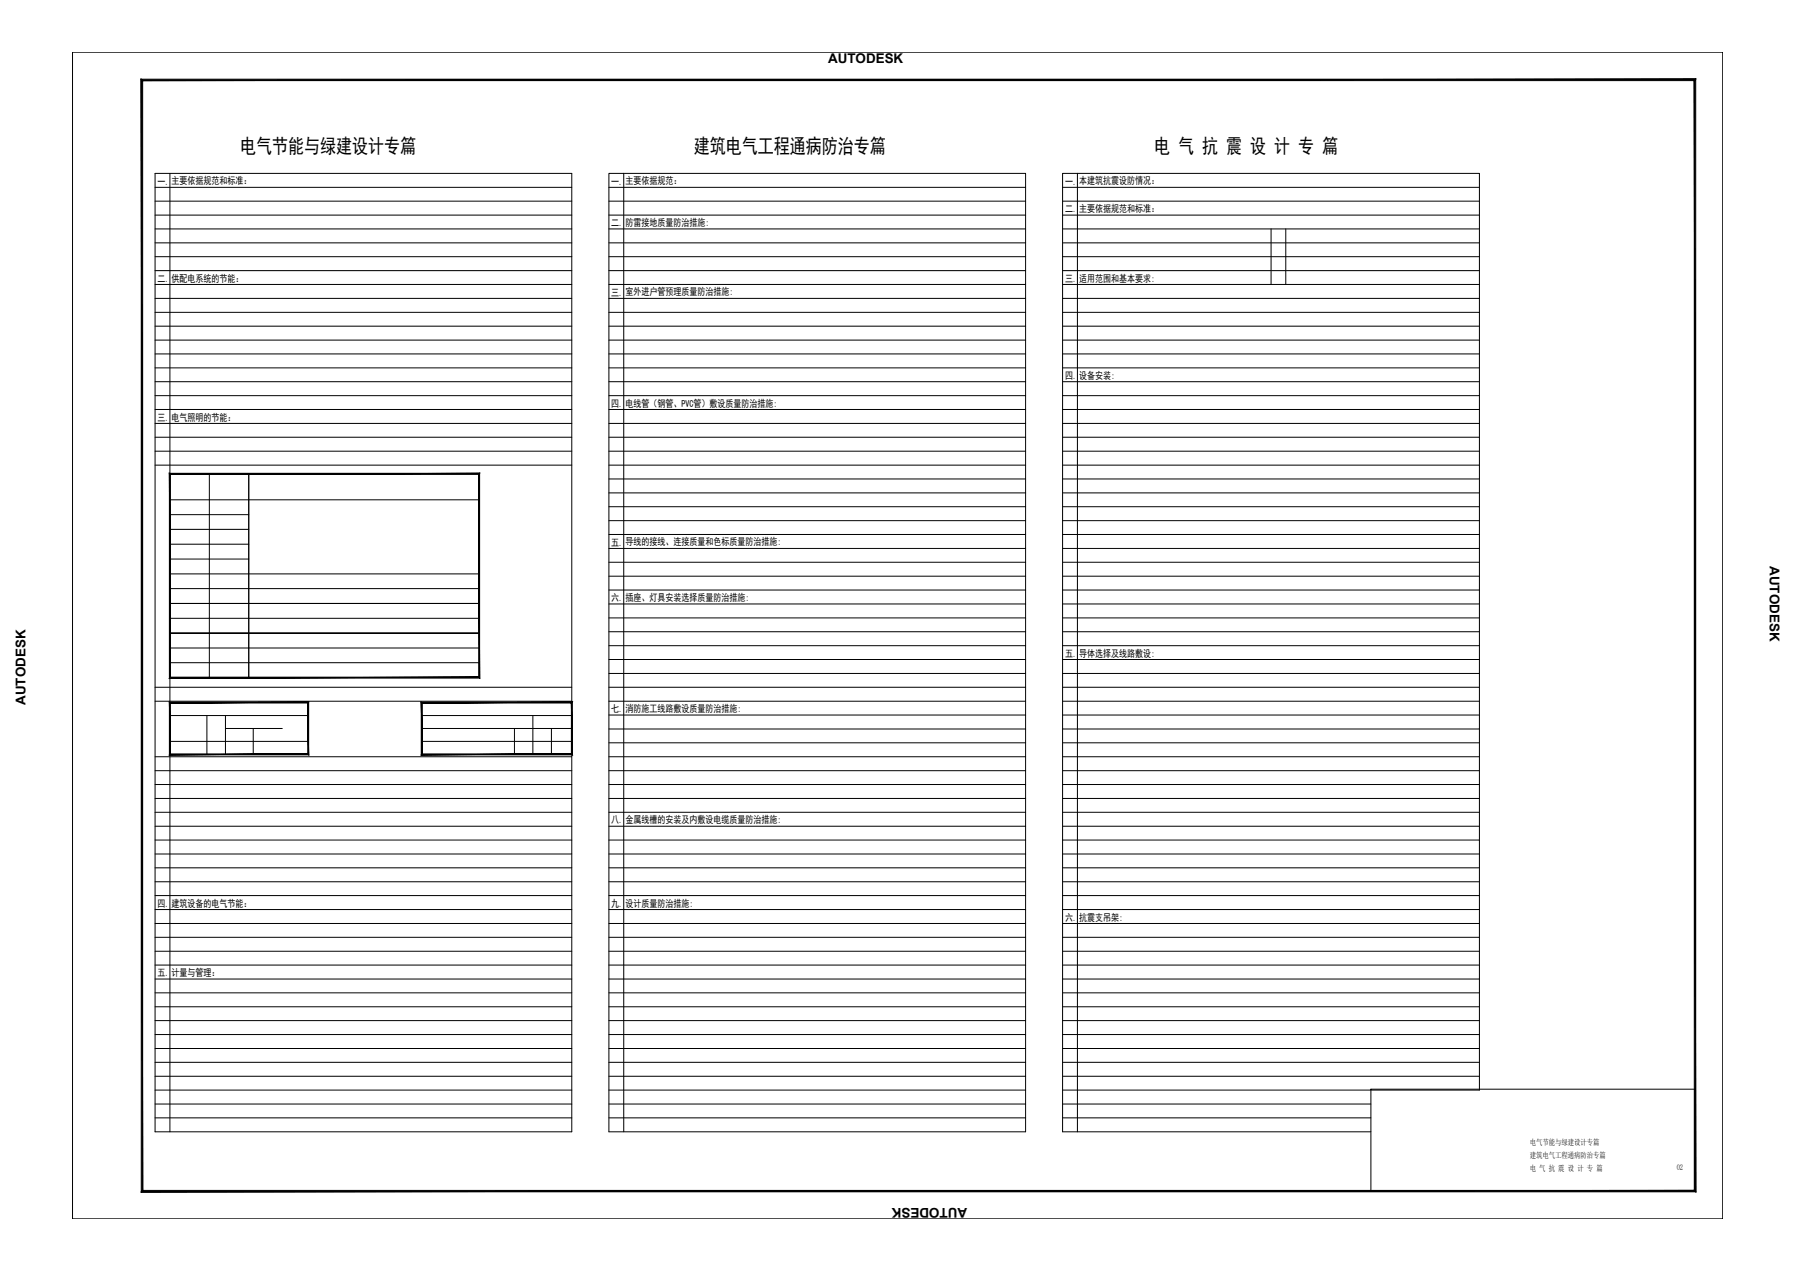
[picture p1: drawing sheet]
<svg xmlns="http://www.w3.org/2000/svg" width="594mm" height="420mm" viewBox="0 0 594 420" stroke-linecap="round" stroke-linejoin="round" font-family="sans-serif">
<!-- layer: PUB_TAB_ASSIST -->
<g fill="none" stroke="#000" stroke-width=".33">
<path d="M51.3 57.4h137.8v317h-137.8zM56.2 57.4v317M201.4 57.4h137.8v317h-137.8zM206.3 57.4v317M356.4 57.4v317M51.3 62h137.8M51.3 66.5h137.8M51.3 71.2h137.8M51.3 75.7h137.8M201.4 62h137.8M201.4 66.5h137.8M201.4 71.2h137.8"/>
<path d="M201.4 75.7h137.8M351.5 62h137.9M351.5 66.5h137.9M351.5 71.2h137.9M351.5 75.7h137.9M420.4 75.7v18.4M425.3 75.7v18.4M51.3 80.3h137.8M51.3 84.9h137.8M51.3 89.5h137.8M51.3 94.1h137.8M51.3 98.7h137.8"/>
<path d="M201.4 80.3h137.8M201.4 84.9h137.8M201.4 89.5h137.8M201.4 94.1h137.8M201.4 98.7h137.8M351.5 80.3h137.9M351.5 84.9h137.9M351.5 89.5h137.9M351.5 94.1h137.9M351.5 98.7h137.9M51.3 103.3h137.8M51.3 107.9h137.8"/>
<path d="M51.3 112.5h137.8M51.3 117.1h137.8M201.4 103.3h137.8M201.4 107.9h137.8M201.4 112.5h137.8M201.4 117.1h137.8M351.5 103.3h137.9M351.5 107.9h137.9M351.5 112.5h137.9M351.5 117.1h137.9M51.3 121.7h137.8M51.3 126.3h137.8"/>
<path d="M51.3 130.9h137.8M51.3 135.5h137.8M201.4 121.7h137.8M201.4 126.3h137.8M201.4 130.9h137.8M201.4 135.5h137.8M351.5 121.7h137.9M351.5 126.3h137.9M351.5 130.9h137.9M351.5 135.5h137.9M51.3 140.1h137.8M51.3 144.7h137.8"/>
<path d="M51.3 149.3h137.8M51.3 153.9h137.8M201.4 140.1h137.8M201.4 144.7h137.8M201.4 149.3h137.8M201.4 153.9h137.8M201.4 158.5h137.8M351.5 140.1h137.9M351.5 144.7h137.9M351.5 149.3h137.9M351.5 153.9h137.9M351.5 158.5h137.9"/>
<path d="M201.4 163.1h137.8M201.4 167.6h137.8M201.4 172.3h137.8M201.4 176.8h137.8M351.5 163.1h137.9M351.5 167.6h137.9M351.5 172.3h137.9M351.5 176.8h137.9M201.4 181.4h137.8M201.4 186h137.8M201.4 190.6h137.8M201.4 195.2h137.8"/>
<path d="M201.4 199.8h137.8M351.5 181.4h137.9M351.5 186h137.9M351.5 190.6h137.9M351.5 195.2h137.9M351.5 199.8h137.9M201.4 204.4h137.8M201.4 209h137.8M201.4 213.6h137.8M201.4 218.2h137.8M351.5 204.4h137.9M351.5 209h137.9"/>
<path d="M351.5 213.6h137.9M351.5 218.2h137.9M51.3 227.4h137.8M51.3 232h137.8M201.4 222.8h137.8M201.4 227.4h137.8M201.4 232h137.8M201.4 236.6h137.8M351.5 222.8h137.9M351.5 227.4h137.9M351.5 232h137.9M351.5 236.6h137.9"/>
<path d="M51.3 250.4h137.8M51.3 255h137.8M51.3 259.5h137.8M201.4 241.2h137.8M201.4 245.7h137.8M201.4 250.4h137.8M201.4 255h137.8M201.4 259.5h137.8M351.5 241.2h137.9M351.5 245.7h137.9M351.5 250.4h137.9M351.5 255h137.9"/>
<path d="M351.5 259.5h137.9M51.3 264.2h137.8M51.3 268.7h137.8M51.3 273.3h137.8M51.3 277.9h137.8M201.4 264.2h137.8M201.4 268.7h137.8M201.4 273.3h137.8M201.4 277.9h137.8M351.5 264.2h137.9M351.5 268.7h137.9M351.5 273.3h137.9"/>
<path d="M351.5 277.9h137.9M51.3 282.5h137.8M51.3 287.1h137.8M51.3 291.7h137.8M51.3 296.3h137.8M201.4 282.5h137.8M201.4 287.1h137.8M201.4 291.7h137.8M201.4 296.3h137.8M351.5 282.5h137.9M351.5 287.1h137.9M351.5 291.7h137.9"/>
<path d="M351.5 296.3h137.9M51.3 300.9h137.8M51.3 305.5h137.8M51.3 310.1h137.8M51.3 314.7h137.8M51.3 319.3h137.8M201.4 300.9h137.8M201.4 305.5h137.8M201.4 310.1h137.8M201.4 314.7h137.8M201.4 319.3h137.8M351.5 300.9h137.9"/>
<path d="M351.5 305.5h137.9M351.5 310.1h137.9M351.5 314.7h137.9M351.5 319.3h137.9M51.3 323.9h137.8M51.3 328.5h137.8M51.3 333.1h137.8M51.3 337.7h137.8M201.4 323.9h137.8M201.4 328.5h137.8M201.4 333.1h137.8M201.4 337.7h137.8"/>
<path d="M351.5 323.9h137.9M351.5 328.5h137.9M351.5 333.1h137.9M351.5 337.7h137.9M51.3 342.3h137.8M51.3 346.9h137.8M51.3 351.5h137.8M51.3 356.1h137.8M201.4 342.3h137.8M201.4 346.9h137.8M201.4 351.5h137.8M201.4 356.1h137.8"/>
<path d="M351.5 342.3h137.9M351.5 346.9h137.9M351.5 351.5h137.9M351.5 356.1h137.9M51.3 360.6h137.8M51.3 365.3h137.8M51.3 369.8h137.8M201.4 360.6h137.8M201.4 365.3h137.8M201.4 369.8h137.8M351.5 360.6h137.9v-303.2h-137.9v317h102M351.5 365.3h102"/>
<path d="M351.5 369.8h102"/>
</g>
<!-- layer: PUB_TAB -->
<g fill="none" stroke="#000" stroke-width=".33">
<path d="M69.2 156.8v67.4M82.3 156.8v67.4M158.5 156.8h-102.3v67.4h102.3M56.2 175.1h26.1M56.2 170.3h26.1M56.2 165.4h102.3M56.2 194.7h102.3M56.2 189.9h102.3M56.2 185h26.1M56.2 180h26.1M158.5 199.6h-102.3h102.3M56.2 204.6h102.3"/>
<path d="M56.2 219.2h102.3M56.2 214.4h102.3M158.5 209.5h-102.3h102.3M56.2 236.7h45.8M68.4 236.7v12.9M74.6 236.7v12.9M139.5 236.7h49.6M176.3 236.7v12.9M56.2 245.3h45.8M74.6 241h18.8M83.8 241v8.6M139.5 241h49.6"/>
<path d="M139.5 245.3h49.6M170.2 241v8.6M182.4 241v8.6"/>
</g>
<g fill="#000" stroke="#000" stroke-width=".33">
<path d="M56 156.6l.3 .3 102.4-.3zM56.3 156.9l102.4-.3-.3 .3zM158.7 156.6l-.3 .3 .3 67.4zM158.4 156.9l.3 67.4-.3-.3zM56 224.3h102.7l-.3-.3zM56 224.3l.3-.3h102.1zM56 156.6v67.7l.3-.3zM56 156.6l.3 .3v67.1z"/>
<path d="M56 232.3l.3 .3 45.8-.3zM56.3 232.6l45.8-.3-.3 .3zM102.1 232.3l-.3 .3 .3 17.1zM101.8 232.6l.3 17.1-.3-.3zM56 249.7h46.1l-.3-.3zM56 249.7l.3-.3h45.5zM56 232.3v17.4l.3-.3zM56 232.3l.3 .3v16.8z"/>
<path d="M139.3 232.3l.4 .3 49.6-.3zM139.7 232.6l49.6-.3-.3 .3zM189.3 232.3l-.3 .3 .3 17.1zM189 232.6l.3 17.1-.3-.3zM139.3 249.7h50l-.3-.3zM139.3 249.7l.4-.3h49.3zM139.3 232.3v17.4l.4-.3zM139.3 232.3l.4 .3v16.8z"/>
</g>
<!-- layer: PUB_TITLE -->
<path d="M46.7 26.2v368.1l.5-.5zM46.7 26.2l.5 .5v367.1zM46.7 26.2l.5 .5 513.7-.5zM47.2 26.7l513.7-.5-.5 .5zM560.9 26.2l-.5 .5 .5 367.6zM560.4 26.7l.5 367.6-.5-.5zM46.7 394.3h514.2l-.5-.5zM47.2 393.8h513.2l-513.7 .5z" fill="#000" stroke="#000" stroke-width=".33"/>
<path d="M24 17.3h545.8v385.9h-545.8z" fill="none" stroke="#000" stroke-width=".33"/>
<!-- layer: 0 -->
<path d="M453.5 360.3h107.1v33.7h-107.1z" fill="none" stroke="#000" stroke-width=".33"/>
<g font-size="6.6">
<text x="79.4" y="50.5">电气节能与绿建设计专篇</text>
<text x="229.5" y="50.5">建筑电气工程通病防治专篇</text>
<text x="381.7" y="50.5">电 气 抗 震 设 计 专 篇</text>
</g>
<g font-size="4.4">
<text x="268.3" y="20.7">由 AUTODESK 由由由由由</text>
<text x="585.4" y="181.6" transform="rotate(90 585.4 181.6)">由 AUTODESK 由由由由由</text>
<text x="8.4" y="238.9" transform="rotate(-90 8.4 238.9)">由 AUTODESK 由由由由由</text>
<text x="325.6" y="399.8" transform="rotate(-180 325.6 399.8)">由 AUTODESK 由由由由由</text>
</g>
<g font-size="3.3">
<text x="52.1" y="61">一.</text>
<text x="56.8" y="61">主要依据规范和标准：</text>
<text x="202.2" y="61">一.</text>
<text x="206.9" y="61">主要依据规范：</text>
<text x="352.3" y="61">一.</text>
<text x="357" y="61">本建筑抗震设防情况：</text>
<text x="352.3" y="70.2">二.</text>
<text x="357" y="70.2">主要依据规范和标准：</text>
<text x="202.2" y="74.8">二.</text>
<text x="206.9" y="74.8">防雷接地质量防治措施:</text>
<text x="52.1" y="93.2">二.</text>
<text x="56.8" y="93.2">供配电系统的节能：</text>
<text x="352.3" y="93.2">三.</text>
<text x="357" y="93.2">适用范围和基本要求:</text>
<text x="202.2" y="97.8">三.</text>
<text x="206.9" y="97.7">室外进户管预理质量防治措施:</text>
<text x="352.3" y="125.4">四.</text>
<text x="357" y="125.3">设备安装:</text>
<text x="202.2" y="134.6">四.</text>
<text x="206.9" y="134.5">电线管（钢管、PVC管）敷设质量防治措施:</text>
<text x="52.1" y="139.1">三.</text>
<text x="56.8" y="139.1">电气照明的节能：</text>
<text x="202.2" y="180.5">五.</text>
<text x="206.9" y="180.4">导线的接线、连接质量和色标质量防治措施:</text>
<text x="202.2" y="198.9">六.</text>
<text x="206.9" y="198.8">插座、灯具安装选择质量防治措施:</text>
<text x="352.3" y="217.3">五.</text>
<text x="357" y="217.2">导体选择及线路敷设:</text>
<text x="202.2" y="235.7">七.</text>
<text x="206.9" y="235.6">消防施工线路敷设质量防治措施:</text>
<text x="202.2" y="272.4">八.</text>
<text x="206.9" y="272.3">金属线槽的安装及内敷设电缆质量防治措施:</text>
<text x="52.1" y="300">四.</text>
<text x="56.8" y="300">建筑设备的电气节能：</text>
<text x="202.2" y="300">九.</text>
<text x="206.9" y="299.9">设计质量防治措施:</text>
<text x="352.3" y="304.6">六.</text>
<text x="357" y="304.6">抗震支吊架:</text>
<text x="52.1" y="323">五.</text>
<text x="56.8" y="323">计量与管理：</text>
</g>
<g font-size="2.6">
<text x="506" y="378.7">电气节能与绿建设计专篇</text>
<text x="506" y="382.9">建筑电气工程通病防治专篇</text>
<text x="506" y="387.3">电 气 抗 震 设 计 专 篇</text>
<text x="554.6" y="387">02</text>
</g>
</svg>
